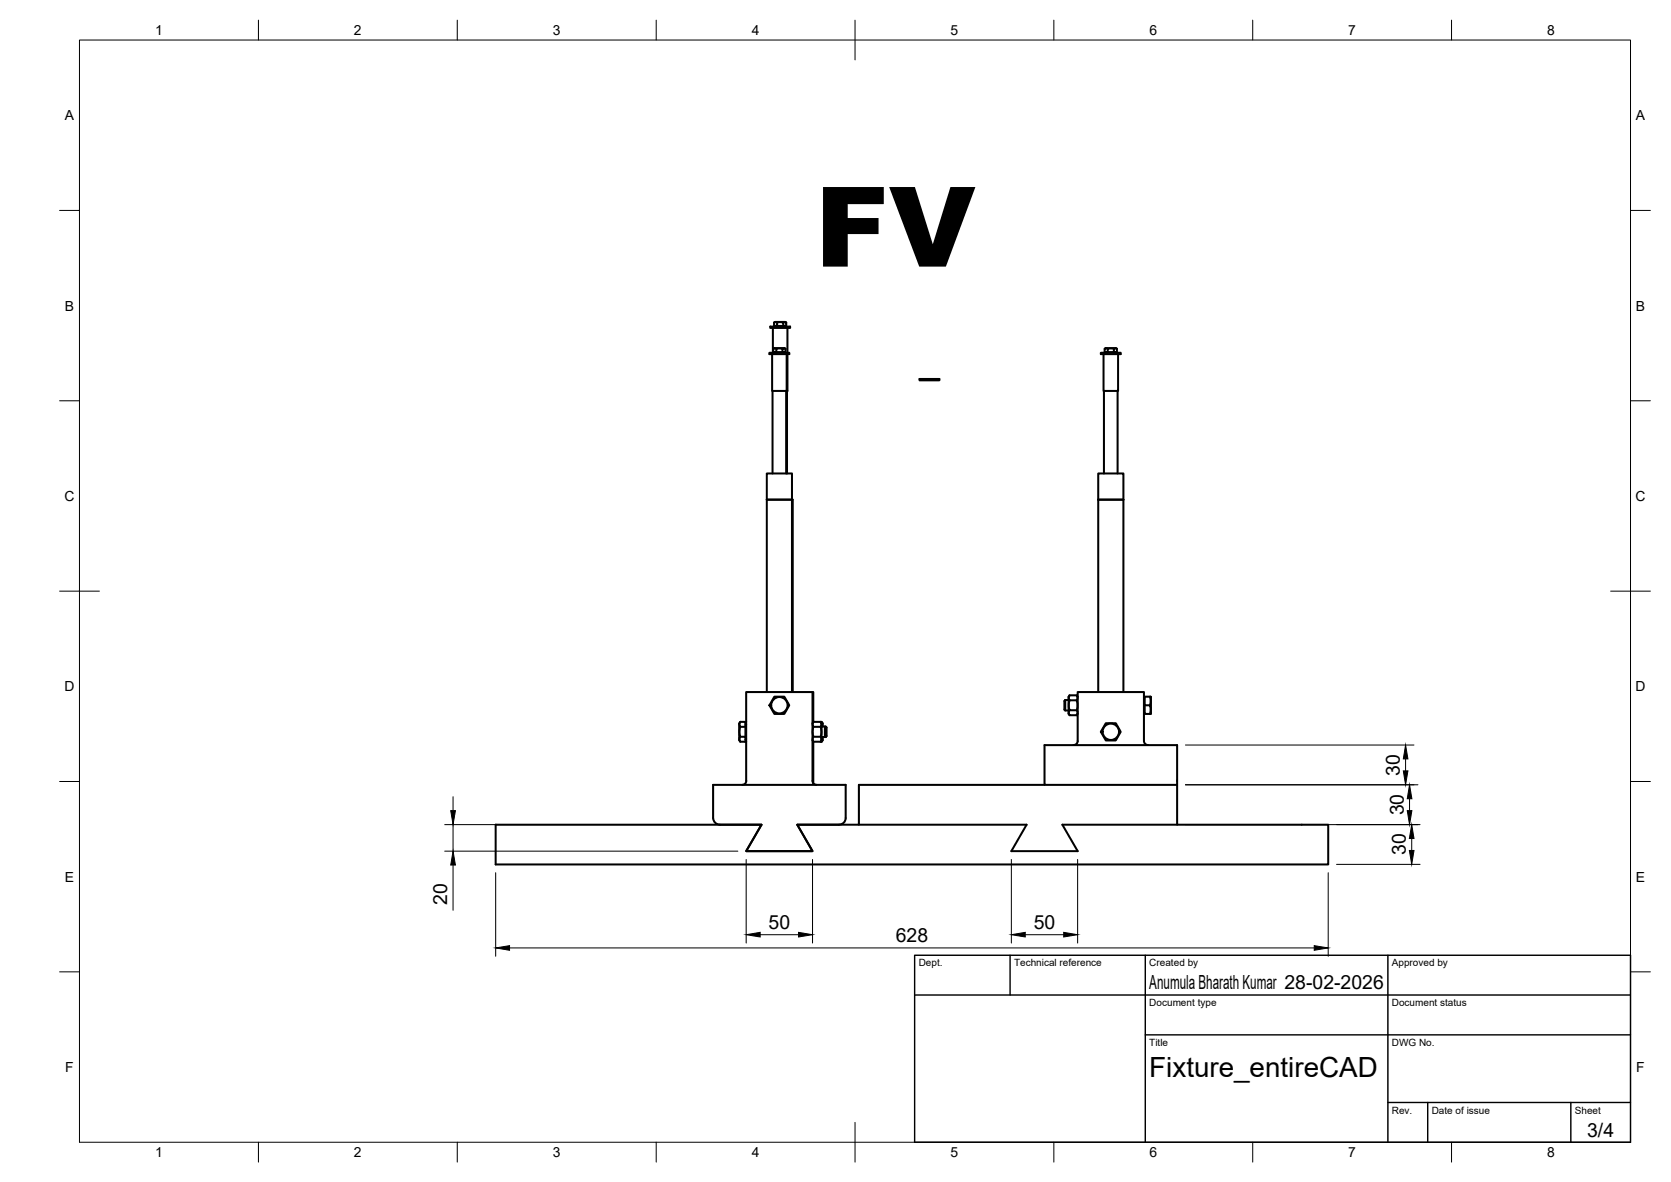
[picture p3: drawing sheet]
<svg xmlns="http://www.w3.org/2000/svg" width="420mm" height="297mm" viewBox="0 0 420 297" stroke-linecap="round" stroke-linejoin="round" font-family="sans-serif">
<!-- layer: Visible -->
<g fill="none" stroke="#000" stroke-width=".51">
<path d="M193.5 88.7h5v.3h-5zM193.7 82.1h5v.3h-5zM194.1 89v9.2h3.7v-9.2M194.2 98.2v20.8M194.3 82.4v6.3M194.4 87.7l.3-.2h2.5l.3 .2M194.6 81.1l.3-.2h2.5l.3 .2M194.8 88.5l.1 .2M195 81.9l.1 .2M195.2 87.7l-.3-.2-.5 .2v.8h.8v-.9l1.5 .1M195.2 88.5h1.5M195.4 81.1h-.8v.8h.8v-.8h1.5"/>
<path d="M195.4 81.9h1.5M196.7 87.7l.3-.2 .5 .2v.8h-.8zM196.9 81.1h.8v.8h-.8zM197.2 88.5l-.1 .2M197.4 81.9l-.1 .2M197.7 98.2v20.8M197.9 98.2v20.8M198 89v9.2h-.2M198 82.4v6.3M231.2 95.2h5v.4h-5zM276.8 88.7h5v.3h-5zM277.5 89v9.2h3.6v-9.2"/>
<path d="M277.6 98.2v20.8M277.7 87.7l.3-.2h2.6l.2 .2M278.1 88.5l.1 .2M278.5 87.7l-.3-.2-.5 .2v.8h.8l.1-.9 1.5 .1M278.5 88.5h1.6M280.1 87.7l.3-.2 .4 .2v.8h-.7zM280.5 88.5l-.1 .2M281 98.2v20.8M192.8 125.6h6.3M192.8 125.6v-6.6h6.3v6.6M192.8 125.6v48.3M199.1 125.6h.2v48.3"/>
<path d="M199.1 125.6v48.3M276.1 125.6h6.4M276.1 125.6v-6.6h6.4v6.6M276.1 125.6v48.3M282.5 125.6v48.3M194.7 175.1h1.6a.89 .89 0 0 1 1.4 .7l.3 .7a.88 .88 0 0 1 0 1.5l-.3 .6a.91 .91 0 0 1-1.3 .8h-.8a.89 .89 0 0 1-1.3-.7l-.4-.7a.88 .88 0 0 1 0-1.5zM204.3 173.9h.2v7.5M267.8 175.9v2.6M267.8 175.9l-.2 .3v2.1l.2 .2h.9M267.8 175.9h.9M268.9 176l-.2 .9 .2 1.6h1.8M268.9 178.5l-.2 .4 .2 .8h1.8"/>
<path d="M268.9 174.7l-.2 .4v4.3l.2 .3M270.7 176h-1.8l-.2-.5 .2-.8h1.8l.2 .3-.2 1 .2 1.6-.2 .9 .2 .8-.2 .4M270.7 174.7l.3 .4M271 179.4l-.3 .3M287.6 179.1l.2 .1M287.8 177.2v2.2h1.5v-4.3h-1.5v2.1h1.3l.1 .2 .1 1.2-.2 .8M287.8 175.3l-.2 .1M289.1 175.1l.2 .7-.2 1.4M186.1 181.4h1.3v1.3h-1.3l-.2-.6zM186.1 182.7l-.2 1.1 .2 1.4h1.3v1.2M186.1 185.2l-.2 .5 .2 .7h1.3M186.1 181.4l-.2 .4v4.2l.2 .4"/>
<path d="M186.6 197.2a.97 .97 0 0 0 1-1v-22.3h16.7v22.3a1.01 1.01 0 0 0 1 1M187.4 181.4h.2M187.4 186.4h.2M187.4 182.7v2.5M187.4 182l.2 .1M187.6 185.7l-.2 .2M204.3 186l.2 .4v10.4M204.5 181.4h1.9l.1 .6-.1 .7 .1 1.1-.1 1.4 .1 .7-.1 .5h.2l.2-.3-.1-.9M204.5 181.4l-.2 .6 .2 .7h1.9M204.5 182.7l-.2 1.1 .2 1.4h1.9M204.5 181.4l-.2 .4M206.6 182.6h.8l.2 .2"/>
<path d="M206.6 181.4l.2 .4v.8M206.7 182.6l.1-.8-.2-.4h-.2l.2 .4v4.2l-.2 .4h-1.9l-.2-.5 .2-.7M206.8 185.2v.8l-.2 .4M207.4 182.6a.93 .93 0 0 1 .4 1.3 .93 .93 0 0 1-.4 1.3zM207.6 182.6v.2M207.6 185v.2M207.6 182.8v2.2M207.6 185l-.2 .2h-.8M262.6 187.2h33.4v10h-33.4zM262.6 197.2h-46.6v10M271 186.2a1.01 1.01 0 0 1-1 1M271 186.2v-12.3h16.6v12.3"/>
<path d="M278 181.7h1.7a.88 .88 0 0 1 1.3 .8l.4 .6a1.05 1.05 0 0 1-.2 1.8l-.2 .4a.91 .91 0 0 1-1.3 .8h-.8a.89 .89 0 0 1-1.3-.7l-.4-.7a.88 .88 0 0 1 0-1.6zM287.6 186.2a1.01 1.01 0 0 0 1 1M296 197.2v10M124.6 207.2h66.9l-3.9 6.7h16.7l-3.8-6.7h57.6l-3.8 6.7h16.7l-3.9-6.7h66.9v10h-209.4zM179.3 205.6a1.66 1.66 0 0 0 1.7 1.6h10.5l-3.9 6.7h16.7l-3.8-6.7h10.5a1.7 1.7 0 0 0 1.6-1.6v-8.4h-33.3v8.4"/>
<circle cx="196" cy="177.2" r="2.06"/>
<circle cx="279.3" cy="183.9" r="2.06"/>
</g>
<!-- layer: BORDER -->
<g fill="none" stroke="#000" stroke-width=".25">
<path d="M20 10.1h390v276.9h-390zM65 5.1v5M115 5.1v5M165 5.1v5M215 5.1v10M265 5.1v5M315 5.1v5M365 5.1v5M15 52.9h5M410 52.9h5M15 100.7h5M410 100.7h5"/>
<path d="M15 148.6h10M405 148.6h10M15 196.4h5M410 196.4h5M15 244.2h5M410 244.2h5M65 287v5M115 287v5M165 287v5M215 282.1v9.9M265 287v5M315 287v5"/>
<path d="M365 287v5"/>
</g>
<!-- layer: TITLEBLOCK -->
<path d="M230 240.1h180v46.9h-180zM230 250h180M254 240.1v9.9M288 240.1v46.9M349 240.1v46.9M288 260.1h122M349 277.1h61M359 277.1v9.9M395 277.1v9.9" fill="none" stroke="#000" stroke-width=".36"/>
<!-- layer: FD_Dimensions -->
<g fill="none" stroke="#000" stroke-width=".25">
<path d="M298.1 197.2h58.4M298.1 187.2h57.4M353.4 190.7v3M111.8 207.2h77.6M111.8 213.9h73.7M113.9 200.2v3.5M113.9 207.2v6.7M113.9 217.4v11.4M124.6 219.3v21M187.6 216v21M204.3 216v21M254.3 216v21"/>
<path d="M271 216v21M298.1 207.2h59M334 219.3v21M336.1 217.2h21M354.4 200.7v3M355 210.7v3M128.1 238.2h202.4M191.1 234.9h9.7M257.8 234.9h9.7"/>
</g>
<g fill="#000" stroke="#000" stroke-width=".25">
<path d="M353.4 187.2l.6 3.5h-1.2zM352.8 193.7h1.2l-.6 3.5zM113.3 203.7h1.2l-.6 3.5zM113.9 213.9l.6 3.5h-1.2zM354.4 197.2l.6 3.5h-1.2zM353.8 203.7h1.2l-.6 3.5zM354.4 213.7h1.1l-.5 3.5zM355 207.2l.5 3.5h-1.1zM124.6 238.2l3.5-.6v1.2zM187.6 234.9l3.5-.6v1.2zM200.8 234.3l3.5 .6-3.5 .6zM254.3 234.9l3.5-.6v1.2z"/>
<path d="M267.5 234.3l3.5 .6-3.5 .6zM330.5 237.6l3.5 .6-3.5 .6z"/>
</g>
<text font-size="27.9" x="204.9" y="67">FV</text>
<text font-size="7" x="289" y="270.6">Fixture_entireCAD</text>
<g font-size="4.9">
<text x="352" y="194.9" transform="rotate(-90 352 194.9)">30</text>
<text x="353" y="204.9" transform="rotate(-90 353 204.9)">30</text>
<text x="353.5" y="214.9" transform="rotate(-90 353.5 214.9)">30</text>
<text x="112.5" y="227.5" transform="rotate(-90 112.5 227.5)">20</text>
<text x="193.3" y="233.4">50</text>
<text x="259.9" y="233.4">50</text>
<text x="225.2" y="236.8">628</text>
<text x="289" y="248.5">Anumula Bharath Kumar 28-02-2026</text>
<text x="399.1" y="285.7">3/4</text>
</g>
<g font-size="3.5">
<text x="39" y="8.8">1</text>
<text x="89" y="8.8">2</text>
<text x="139" y="8.8">3</text>
<text x="189" y="8.8">4</text>
<text x="239" y="8.8">5</text>
<text x="289" y="8.8">6</text>
<text x="339" y="8.8">7</text>
<text x="389" y="8.8">8</text>
<text x="16.3" y="30.2">A</text>
<text x="411.3" y="30.2">A</text>
<text x="16.3" y="78">B</text>
<text x="411.3" y="78">B</text>
<text x="16.2" y="125.9">C</text>
<text x="411.2" y="125.9">C</text>
<text x="16.2" y="173.7">D</text>
<text x="411.2" y="173.7">D</text>
<text x="16.3" y="221.6">E</text>
<text x="411.3" y="221.6">E</text>
<text x="16.4" y="269.4">F</text>
<text x="411.4" y="269.4">F</text>
<text x="39" y="290.8">1</text>
<text x="89" y="290.8">2</text>
<text x="139" y="290.8">3</text>
<text x="189" y="290.8">4</text>
<text x="239" y="290.8">5</text>
<text x="289" y="290.8">6</text>
<text x="339" y="290.8">7</text>
<text x="389" y="290.8">8</text>
</g>
<g font-size="2.5">
<text x="231" y="242.9">Dept.</text>
<text x="255" y="242.9">Technical reference</text>
<text x="289" y="242.9">Created by</text>
<text x="350" y="242.9">Approved by</text>
<text x="289" y="252.8">Document type</text>
<text x="350" y="252.8">Document status</text>
<text x="289" y="262.9">Title</text>
<text x="350" y="262.9">DWG No.</text>
<text x="350" y="279.9">Rev.</text>
<text x="360" y="279.9">Date of issue</text>
<text x="396" y="279.9">Sheet</text>
</g>
</svg>
